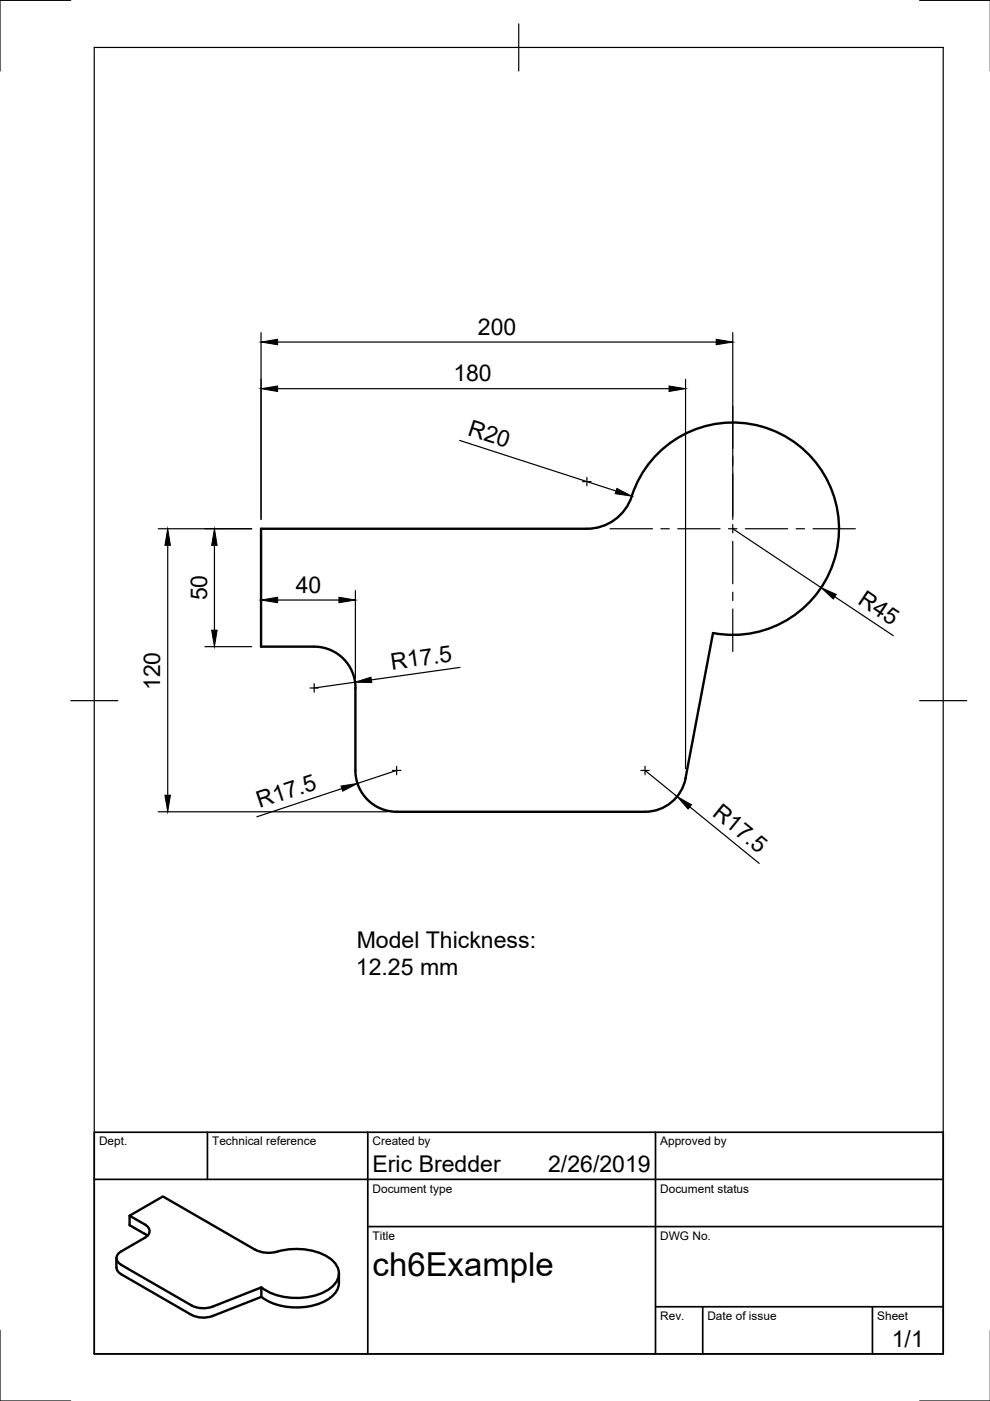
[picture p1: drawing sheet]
<svg xmlns="http://www.w3.org/2000/svg" width="210mm" height="297mm" viewBox="0 0 210 297" stroke-linecap="round" stroke-linejoin="round" font-family="sans-serif">
<!-- layer: Visible -->
<path d="M145.4 165l5.8-30.8a22.5 22.5 0 0 0 26.2-17.5 22.5 22.5 0 0 0-16.8-26.6 22.5 22.5 0 0 0-27.1 16.2 10 10 0 0 1-9.1 5.8h-69v25h11.2a8.7 8.7 0 0 1 8.8 8.8v17.5a8.8 8.8 0 0 0 8.7 8.7h52.7a8.8 8.8 0 0 0 8.6-7.1M27.5 257.8l7-4.1 19.6 11.3M24.7 266.7v2.4l.7 .8 15.2 8.9M25.7 268.2l14.9 8.6a5.5 5.5 0 0 0 4.5 .2M31.2 262l-3.7-2.2v-2l3.2 1.8a1.51 1.51 0 0 1 1 1.4 1.51 1.51 0 0 1-1 1.5l-5 2.8a1.51 1.51 0 0 0-1 1.4 1.51 1.51 0 0 0 1 1.5M45.1 277l10.3-4v2l-10.3 4-2 .4a5.1 5.1 0 0 1-2.5-.6M54.1 264.9l1.2 .5 1.4 .2 2.1-.2M58.8 265.4a13.7 13.7 0 0 1 11.2 1.4 3.7 3.7 0 0 1-.3 6.6 13.5 13.5 0 0 1-14.3-.5M71.9 270a4.9 4.9 0 0 1-1.2 4.5 12.4 12.4 0 0 1-10.8 2.4 10.3 10.3 0 0 1-4.5-2" fill="none" stroke="#000" stroke-width=".51"/>
<!-- layer: Border -->
<path d="M15 .1h-15v15M20 10.1h180v276.9h-180zM110 5.1v10M195 .1h15M15 148.6h10M195 148.6h10M0 282.1v14.9h15M195 297h15" fill="none" stroke="#000" stroke-width=".25"/>
<!-- layer: TitleBlock -->
<path d="M20 240.1h180v46.9h-180zM20 250h180M44 240.1v9.9M78 240.1v46.9M139 240.1v46.9M78 260.1h122M139 277.1h61M149 277.1v9.9M185 277.1v9.9" fill="none" stroke="#000" stroke-width=".36"/>
<!-- layer: Center Lines -->
<g fill="none" stroke="#000" stroke-width=".25">
<path d="M155.4 86.1v9M155.4 96.9v1.8M123.5 102.1h1.8M124.4 101.2v1.8M129.3 112.1h9M140.1 112.1h1.8M143.7 112.1h9M154.5 112.1h1.8M155.4 100.4v9M155.4 111.2v1.8M155.4 114.8v9M158 112.1h9"/>
<path d="M168.8 112.1h1.8M172.4 112.1h9M155.4 125.5v1.8M155.4 129.1v9M65.7 145.9h1.8M66.6 145v1.8M83.2 163.4h1.8M84.1 162.5v1.8M135.9 163.4h1.7M136.8 162.5v1.8"/>
</g>
<!-- layer: Dimensions -->
<g fill="none" stroke="#000" stroke-width=".25">
<path d="M55.4 70.5v39.6M58.9 72.5h92.9M155.4 70.5v39.6M58.9 82.4h83M97.5 93.4l33.1 10.7M145.4 80.4v82.6M33.5 112.1h19.9M35.6 115.6v53M45.5 115.6v18M155.4 112.1l18.7 12.5M43.5 137.1h9.9M55.4 125.2v9.9"/>
<path d="M58.9 127.2h13M75.4 125.2v18.7M177 126.5l12.4 8.3M75.3 144.6l-8.7 1.3M97.5 141.5l-18.8 2.7M33.5 172.1h48.6M72.5 167.2l-18 6M84.1 163.4l-8.3 2.7M136.8 163.4l6.8 5.5M146.3 171.1l14.7 12"/>
</g>
<g fill="#000" stroke="#000" stroke-width=".21">
<path d="M55.4 72.5l3.5-.6v1.2zM151.8 71.9l3.6 .6-3.6 .6zM55.4 82.4l3.5-.6v1.2zM141.9 81.8l3.5 .6-3.5 .6zM35.6 112.1l.5 3.5h-1.1zM45.5 112.1l.5 3.5h-1.1zM130.8 103.6l3.1 1.6-3.5-.5zM44.9 133.6h1.1l-.5 3.5zM55.4 127.2l3.5-.6v1.2zM71.9 126.6l3.5 .6-3.5 .6zM174.1 124.6l3.2 1.4-.6 1zM75.3 144.6l3.4-1 .1 1.1z"/>
<path d="M35 168.6h1.1l-.5 3.5zM72.3 166.7l3.5-.6-3.1 1.7zM143.6 168.9l3 1.7-.7 .9z"/>
</g>
<text font-size="7" x="79" y="270.6">ch6Example</text>
<g font-size="4.9">
<text x="101.3" y="71">200</text>
<text x="96.1" y="80.9">180</text>
<text x="99" y="92.2" transform="rotate(18 99 92.2)">R20</text>
<text x="62.7" y="125.7">40</text>
<text x="43.9" y="127.3" transform="rotate(-90 43.9 127.3)">50</text>
<text x="181.7" y="127.8" transform="rotate(34 181.7 127.8)">R45</text>
<text x="83.1" y="142" transform="rotate(-8 83.1 142)">R17.5</text>
<text x="34" y="146.3" transform="rotate(-90 34 146.3)">120</text>
<text x="55" y="171.3" transform="rotate(-18 55 171.3)">R17.5</text>
<text x="150.8" y="172.8" transform="rotate(39 150.8 172.8)">R17.5</text>
<text x="75.6" y="200.9">Model Thickness:</text>
<text x="75.5" y="206.8">12.25 mm</text>
<text x="79" y="248.5">Eric Bredder</text>
<text x="116.2" y="248.5">2/26/2019</text>
<text x="189.1" y="285.7">1/1</text>
</g>
<g font-size="2.5">
<text x="21" y="242.9">Dept.</text>
<text x="45" y="242.9">Technical reference</text>
<text x="79" y="242.9">Created by</text>
<text x="140" y="242.9">Approved by</text>
<text x="79" y="252.8">Document type</text>
<text x="140" y="252.8">Document status</text>
<text x="79" y="262.9">Title</text>
<text x="140" y="262.9">DWG No.</text>
<text x="140" y="279.9">Rev.</text>
<text x="150" y="279.9">Date of issue</text>
<text x="186" y="279.9">Sheet</text>
</g>
</svg>
